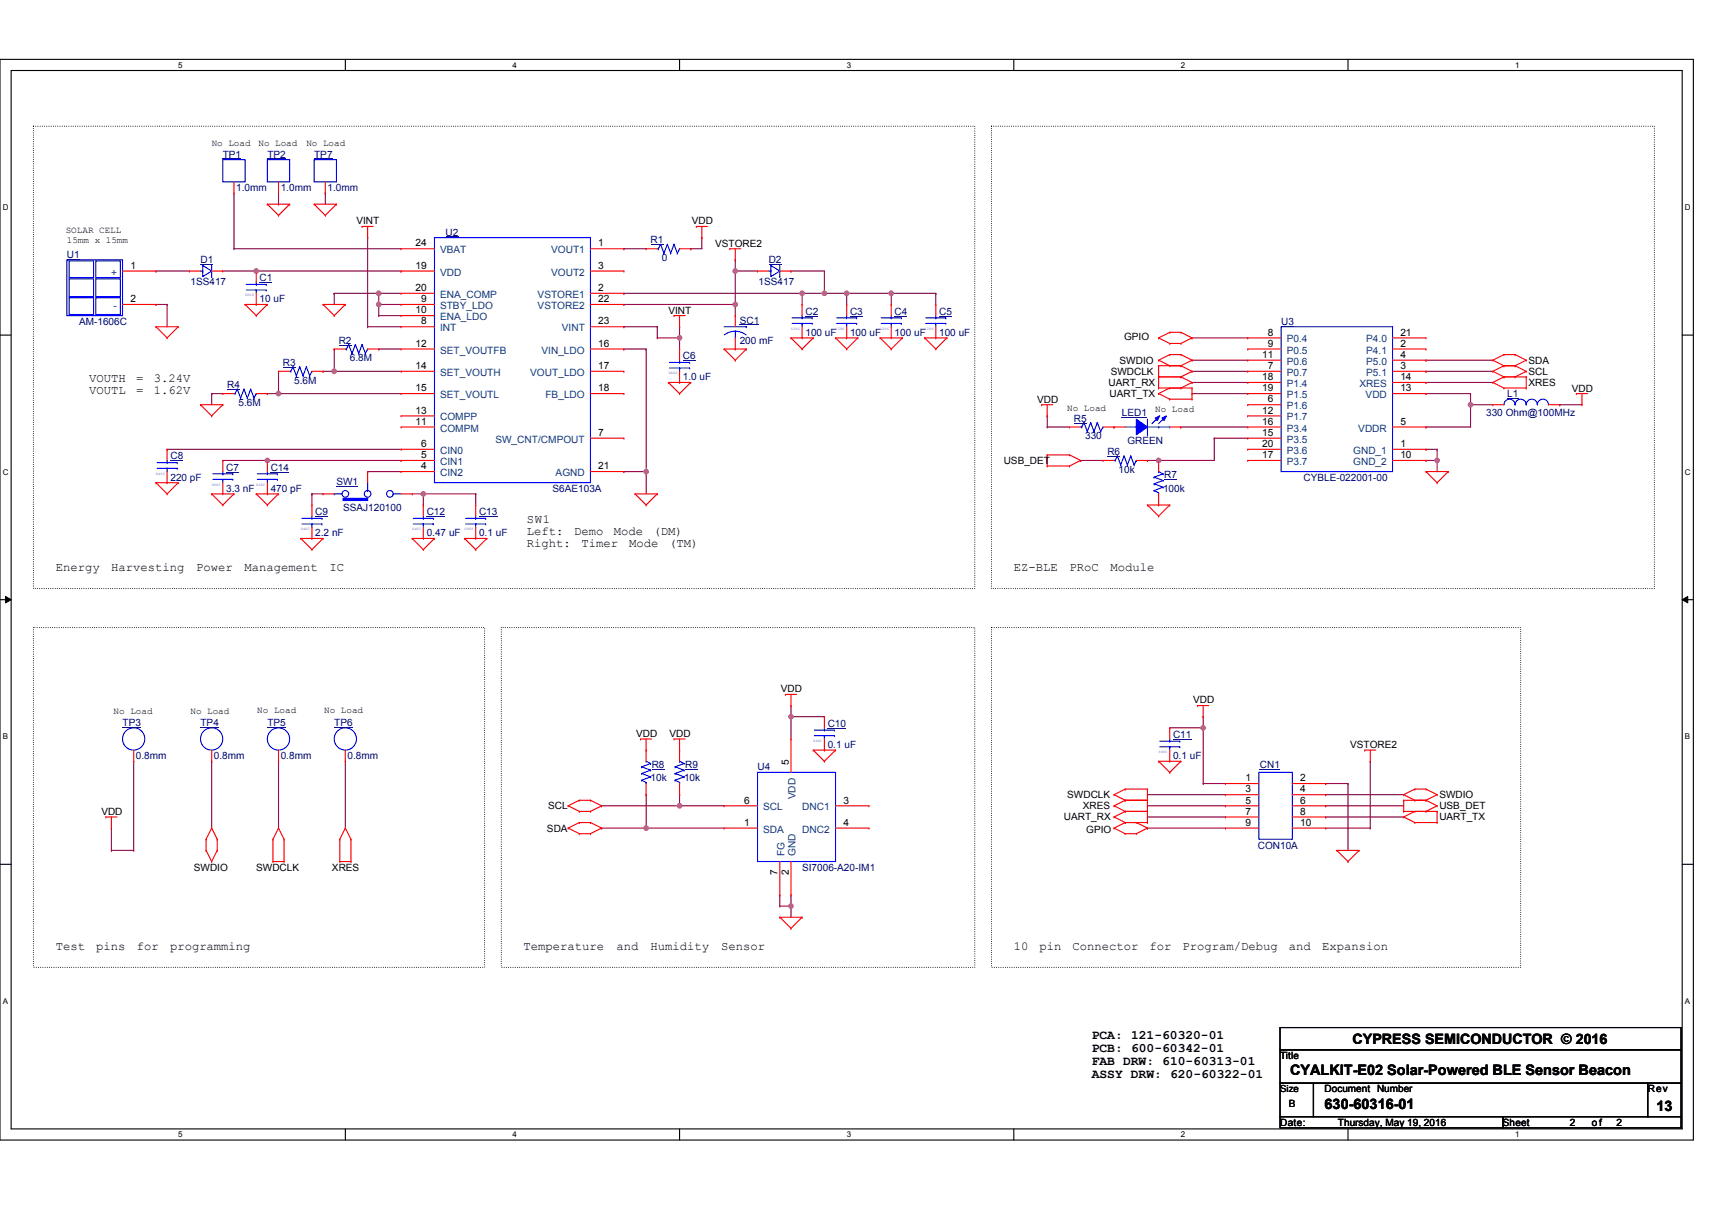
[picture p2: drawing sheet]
# OrCAD Capture schematic Solar BLE Sensor Schematic.DSN

## Sheets
1 Block Diagram: title: CYALKIT-E02 Solar-Powered BLE Sensor Beacon; rev: 13; note: 630-60316-01
2 Main Block: size B

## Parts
C1  10 uF  [0603]
C2  100 uF  [1206]
C3  100 uF  [1206]
C4  100 uF  [1206]
C5  100 uF  [1206]
C6  1.0 uF  [0402]
C7  3.3 nF  [0402]
C8  220 pF  [0402]
C9  2.2 nF  [0402]
C10  0.1 uF  [0402]
C11  0.1 uF  [0402]
C12  0.47 uF  [0402]
C13  0.1 uF  [0402]
C14  470 pF  [0402]
CN1  CON10A  [CN10]
D1  1SS417  [DO-203AB]
D2  1SS417  [DO-203AB]
L1  330 Ohm@100MHz  [L2012C]
LED1  GREEN  [LED]
R1  0  [AXRC05]
R2  6.8M  [AXRC05]
R3  5.6M  [AXRC05]
R4  5.6M  [AXRC05]
R5  330  [AXRC05]
R6  10k  [AXRC05]
R7  100k  [AXRC05]
R8  10k  [AXRC05]
R9  10k  [AXRC05]
SC1  200 mF  [SC]
SW1  SSAJ120100  [SW]
TP1  1.0mm  [TP]
TP2  1.0mm  [TP]
TP3  0.8mm  [TP]
TP4  0.8mm  [TP]
TP5  0.8mm  [TP]
TP6  0.8mm  [TP]
TP7  1.0mm  [TP]
U1  AM-1606C  [U]
U2  S6AE103A  [QFN24]
U3  CYBLE-022001-00  [Module]
U4  SI7006-A20-IM1  [DFN6]

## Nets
GND_SIGNAL: C1.2 C2.2 C3.2 C4.2 C5.2 C6.2 C7.2 C8.2 C9.2 C10.2 C11.2 C12.2 C13.2 C14.2 CN1.2 R4.1 R7.1 SC1.2 TP2.1 TP7.1 U1.2(-) U2.9(STBY_LDO) U2.10(ENA_LDO) U2.16(VIN_LDO) U2.20(ENA_COMP) U2.21(AGND) U3.1(GND) U3.10(GND_2) U4.2(GND) U4.7(FG)
VDD: C10.1 C11.1 CN1.1 L1.2 R1.2 R5.1 R8.2 R9.2 TP3.1 U4.5(VDD)
VINT: C6.1 U2.8(INT) U2.23(VINT)
GPIO: CN1.9 U3.8(P0.4)
SCL: R9.1 U3.3(P5.1) U4.6(SCL)
SDA: R8.1 U3.4(P5.0) U4.1(SDA)
SWDCLK: CN1.3 TP5.1 U3.7(P0.7)
SWDIO: CN1.4 TP4.1 U3.11(P0.6)
UART_RX: CN1.7 U3.18(P1.4)
UART_TX: CN1.8 U3.19(P1.5)
USB_DET: CN1.6 R6.1
VSTORE2: CN1.10 D2.2(1) SC1.1 U2.22(VSTORE2)
XRES: CN1.5 TP6.1 U3.14(XRES)
N03287: LED1.2 U3.16(P3.4)
N03298: R6.2 R7.2 U3.15(P3.5)
N03372: L1.1 U3.5(VDDR) U3.13(VDD)
N05511: D1.2(1) U1.1(+)
N05549: C1.1 D1.1(2) U2.19(VDD)
N05735: R2.2 U2.12(SET_VOUTFB)
N05739: R2.1 R3.2 U2.14(SET_VOUTH)
N05754: R3.1 R4.2 U2.15(SET_VOUTL)
N06019: C8.1 U2.6(CIN0)
N06023: C7.1 C14.1 U2.5(CIN1)
N06027: SW1.3(C) U2.4(CIN2)
N06031: C9.1 SW1.1
N06288: C2.1 C3.1 C4.1 C5.1 D2.1(2) U2.2(VSTORE1)
N10908: TP1.1 U2.24(VBAT)
N25629: R1.1 U2.1(VOUT1)
N26419: C12.1 C13.1 SW1.2
N32992: LED1.1 R5.2

Not connected (* = marked no-connect by the designer): U2 3(VOUT2) 7(SW_CNT/CMPOUT) 11(COMPM) 13(COMPP) 17(VOUT_LDO) 18(FB_LDO); U3 2(P4.1) 6(P1.6) 9(P0.5) 12(P1.7) 17(P3.7) 20(P3.6) 21(P4.0); U4 3(DNC1) 4(DNC2)

## Notes on the sheets
sheet 1
- PCA: 121-60320-01
  PCB: 600-60342-01
  FAB DRW: 610-60313-01
  ASSY DRW: 620-60322-01
sheet 2
- No Load
- No Load
- No Load
- SOLAR CELL
- 15mm x 15mm
- VOUTH = 3.24V
  VOUTL = 1.62V
- No Load
- No Load
- SW1
  Left: Demo Mode (DM)
  Right: Timer Mode (TM)
- Energy Harvesting Power Management IC
- EZ-BLE PRoC Module
- No Load
- No Load
- No Load
- No Load
- Test pins for programming
- Temperature and Humidity Sensor
- 10 pin Connector for Program/Debug and Expansion
- PCA: 121-60320-01
  PCB: 600-60342-01
  FAB DRW: 610-60313-01
  ASSY DRW: 620-60322-01
